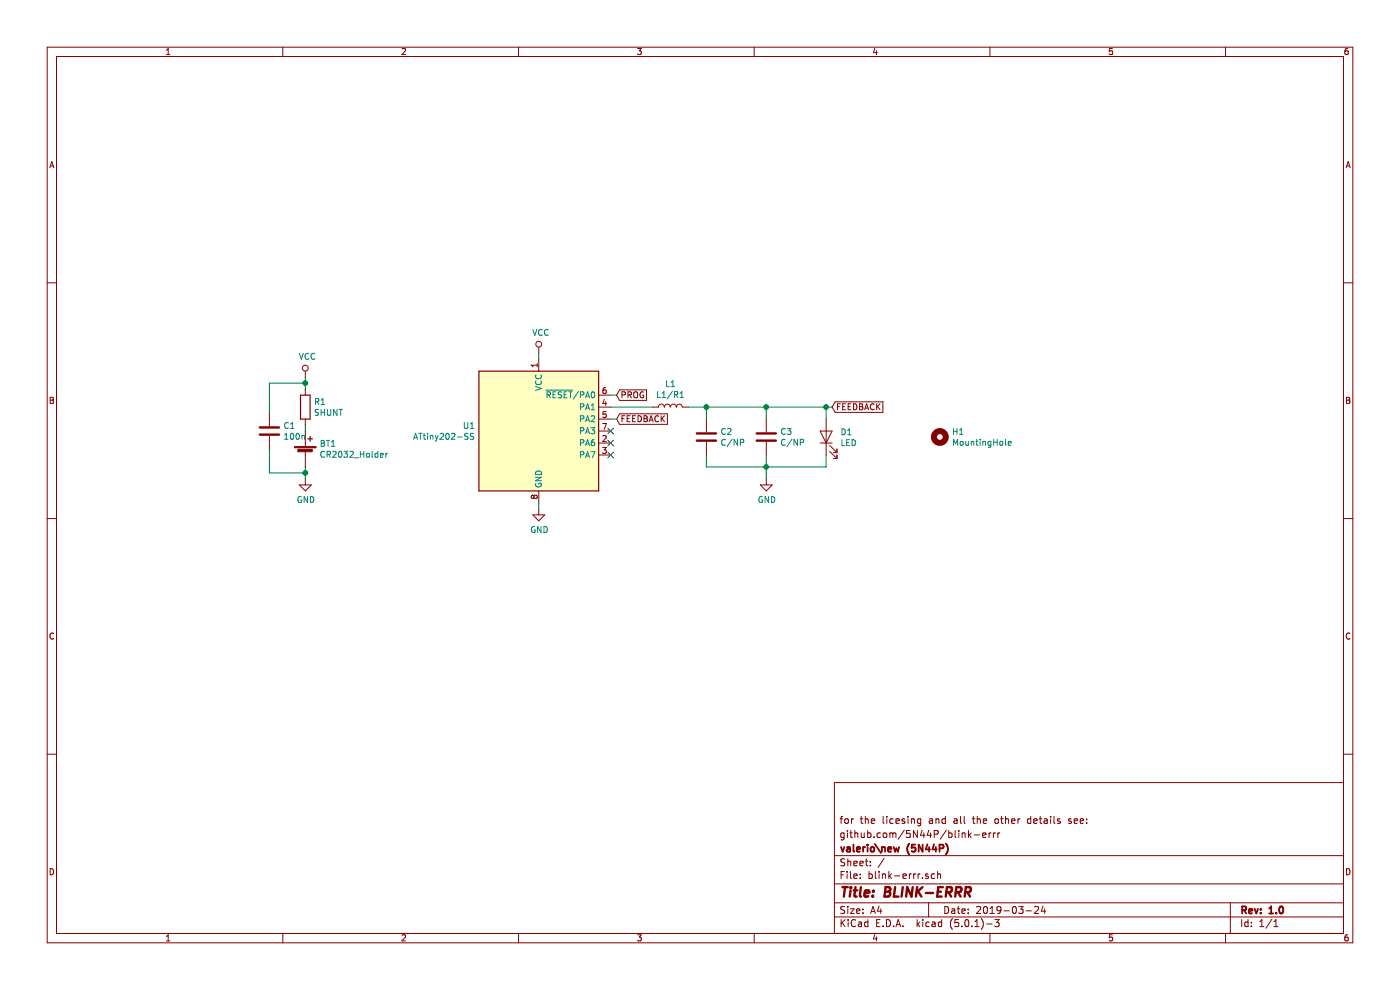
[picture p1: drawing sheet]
EESchema Schematic File Version 4
LIBS:blink-errr-cache
EELAYER 26 0
EELAYER END
$Descr A4 11693 8268
encoding utf-8
Sheet 1 1
Title "BLINK-ERRR"
Date "2019-03-24"
Rev "1.0"
Comp "valerio\\\\new (5N44P)"
Comment1 "github.com/5N44P/blink-errr"
Comment2 "for the licesing and all the other details see:"
Comment3 ""
Comment4 ""
$EndDescr
$Comp
L MCU_Microchip_ATtiny:ATtiny202-SS U1
U 1 1
P 4500 3600
F 0 "U1" H 3970 3646 50  0000 R CNN
F 1 "ATtiny202-SS" H 3970 3555 50  0000 R CNN
F 2 "Package_SO:SOIC-8_3.9x4.9mm_P1.27mm" H 4500 3600 50  0001 C CIN
F 3 "http://ww1.microchip.com/downloads/en/DeviceDoc/ATtiny202-402-AVR-MCU-with-Core-Independent-Peripherals_and-picoPower-40001969A.pdf" H 4500 3600 50  0001 C CNN
	1    4500 3600
	1    0    0    -1  
$EndComp
$Comp
L Device:R R1
U 1 1
P 2550 3400
F 0 "R1" H 2620 3446 50  0000 L CNN
F 1 "SHUNT" H 2620 3355 50  0000 L CNN
F 2 "Resistor_SMD:R_0805_2012Metric_Pad1.15x1.40mm_HandSolder" V 2480 3400 50  0001 C CNN
F 3 "~" H 2550 3400 50  0001 C CNN
	1    2550 3400
	1    0    0    -1  
$EndComp
$Comp
L Device:Battery_Cell BT1
U 1 1
P 2550 3800
F 0 "BT1" H 2668 3896 50  0000 L CNN
F 1 "CR2032_Holder" H 2668 3805 50  0000 L CNN
F 2 "MyBattery:BatteryHolder_Keystone_3002_1x2032" V 2550 3860 50  0001 C CNN
F 3 "~" V 2550 3860 50  0001 C CNN
	1    2550 3800
	1    0    0    -1  
$EndComp
$Comp
L Device:LED D1
U 1 1
P 6900 3650
F 0 "D1" V 6938 3533 50  0000 R CNN
F 1 "LED" V 6847 3533 50  0000 R CNN
F 2 "LED_SMD:LED_0805_2012Metric_Pad1.15x1.40mm" H 6900 3650 50  0001 C CNN
F 3 "~" H 6900 3650 50  0001 C CNN
	1    6900 3650
	0    -1   -1   0   
$EndComp
$Comp
L Device:L L1
U 1 1
P 5600 3400
F 0 "L1" V 5790 3400 50  0000 C CNN
F 1 "L1/R1" V 5699 3400 50  0000 C CNN
F 2 "Inductor_SMD:L_0805_2012Metric_Pad1.15x1.40mm_HandSolder" H 5600 3400 50  0001 C CNN
F 3 "~" H 5600 3400 50  0001 C CNN
	1    5600 3400
	0    -1   -1   0   
$EndComp
$Comp
L Device:C C2
U 1 1
P 5900 3650
F 0 "C2" H 6015 3696 50  0000 L CNN
F 1 "C/NP" H 6015 3605 50  0000 L CNN
F 2 "Capacitor_SMD:C_0805_2012Metric_Pad1.15x1.40mm_HandSolder" H 5938 3500 50  0001 C CNN
F 3 "~" H 5900 3650 50  0001 C CNN
	1    5900 3650
	1    0    0    -1  
$EndComp
$Comp
L Device:C C3
U 1 1
P 6400 3650
F 0 "C3" H 6515 3696 50  0000 L CNN
F 1 "C/NP" H 6515 3605 50  0000 L CNN
F 2 "Capacitor_SMD:C_0805_2012Metric_Pad1.15x1.40mm_HandSolder" H 6438 3500 50  0001 C CNN
F 3 "~" H 6400 3650 50  0001 C CNN
	1    6400 3650
	1    0    0    -1  
$EndComp
$Comp
L Device:C C1
U 1 1
P 2250 3600
F 0 "C1" H 2365 3646 50  0000 L CNN
F 1 "100n" H 2365 3555 50  0000 L CNN
F 2 "Capacitor_SMD:C_0805_2012Metric_Pad1.15x1.40mm_HandSolder" H 2288 3450 50  0001 C CNN
F 3 "~" H 2250 3600 50  0001 C CNN
	1    2250 3600
	1    0    0    -1  
$EndComp
Wire Wire Line
	2550 3550 2550 3600
Wire Wire Line
	2250 3450 2250 3200
Wire Wire Line
	2250 3200 2550 3200
Wire Wire Line
	2550 3200 2550 3250
Wire Wire Line
	2550 3900 2550 3950
Wire Wire Line
	2550 3950 2250 3950
Wire Wire Line
	2250 3950 2250 3750
$Comp
L power:VCC #PWR0101
U 1 1
P 2550 3150
F 0 "#PWR0101" H 2550 3000 50  0001 C CNN
F 1 "VCC" H 2567 3323 50  0000 C CNN
F 2 "" H 2550 3150 50  0001 C CNN
F 3 "" H 2550 3150 50  0001 C CNN
	1    2550 3150
	1    0    0    -1  
$EndComp
Wire Wire Line
	2550 3200 2550 3150
Connection ~ 2550 3200
$Comp
L power:GND #PWR0102
U 1 1
P 2550 4000
F 0 "#PWR0102" H 2550 3750 50  0001 C CNN
F 1 "GND" H 2555 3827 50  0000 C CNN
F 2 "" H 2550 4000 50  0001 C CNN
F 3 "" H 2550 4000 50  0001 C CNN
	1    2550 4000
	1    0    0    -1  
$EndComp
Wire Wire Line
	2550 4000 2550 3950
Connection ~ 2550 3950
$Comp
L power:VCC #PWR0103
U 1 1
P 4500 2950
F 0 "#PWR0103" H 4500 2800 50  0001 C CNN
F 1 "VCC" H 4517 3123 50  0000 C CNN
F 2 "" H 4500 2950 50  0001 C CNN
F 3 "" H 4500 2950 50  0001 C CNN
	1    4500 2950
	1    0    0    -1  
$EndComp
Wire Wire Line
	4500 2950 4500 3000
Wire Wire Line
	5150 3300 5100 3300
Wire Wire Line
	5900 3800 5900 3900
Wire Wire Line
	5900 3900 6400 3900
Wire Wire Line
	6900 3900 6900 3800
Wire Wire Line
	6400 3800 6400 3900
Connection ~ 6400 3900
Wire Wire Line
	6400 3900 6900 3900
Wire Wire Line
	5750 3400 5900 3400
Wire Wire Line
	6900 3400 6900 3500
Wire Wire Line
	6400 3500 6400 3400
Connection ~ 6400 3400
Wire Wire Line
	6400 3400 6900 3400
Wire Wire Line
	5900 3500 5900 3400
Connection ~ 5900 3400
Wire Wire Line
	5900 3400 6400 3400
Text GLabel 6950 3400 2    50   Input ~ 0
FEEDBACK
Wire Wire Line
	6950 3400 6900 3400
Connection ~ 6900 3400
$Comp
L power:GND #PWR0104
U 1 1
P 6400 4000
F 0 "#PWR0104" H 6400 3750 50  0001 C CNN
F 1 "GND" H 6405 3827 50  0000 C CNN
F 2 "" H 6400 4000 50  0001 C CNN
F 3 "" H 6400 4000 50  0001 C CNN
	1    6400 4000
	1    0    0    -1  
$EndComp
Wire Wire Line
	6400 3900 6400 4000
$Comp
L power:GND #PWR0105
U 1 1
P 4500 4250
F 0 "#PWR0105" H 4500 4000 50  0001 C CNN
F 1 "GND" H 4505 4077 50  0000 C CNN
F 2 "" H 4500 4250 50  0001 C CNN
F 3 "" H 4500 4250 50  0001 C CNN
	1    4500 4250
	1    0    0    -1  
$EndComp
Wire Wire Line
	4500 4250 4500 4200
Wire Wire Line
	5100 3400 5450 3400
Text GLabel 5150 3500 2    50   Input ~ 0
FEEDBACK
Wire Wire Line
	5150 3500 5100 3500
Text GLabel 5150 3300 2    50   Input ~ 0
PROG
NoConn ~ 5100 3600
NoConn ~ 5100 3700
NoConn ~ 5100 3800
$Comp
L Mechanical:MountingHole H1
U 1 1
P 7850 3650
F 0 "H1" H 7950 3696 50  0000 L CNN
F 1 "MountingHole" H 7950 3605 50  0000 L CNN
F 2 "MountingHole:MountingHole_3.2mm_M3_DIN965_Pad" H 7850 3650 50  0001 C CNN
F 3 "~" H 7850 3650 50  0001 C CNN
	1    7850 3650
	1    0    0    -1  
$EndComp
$EndSCHEMATC
